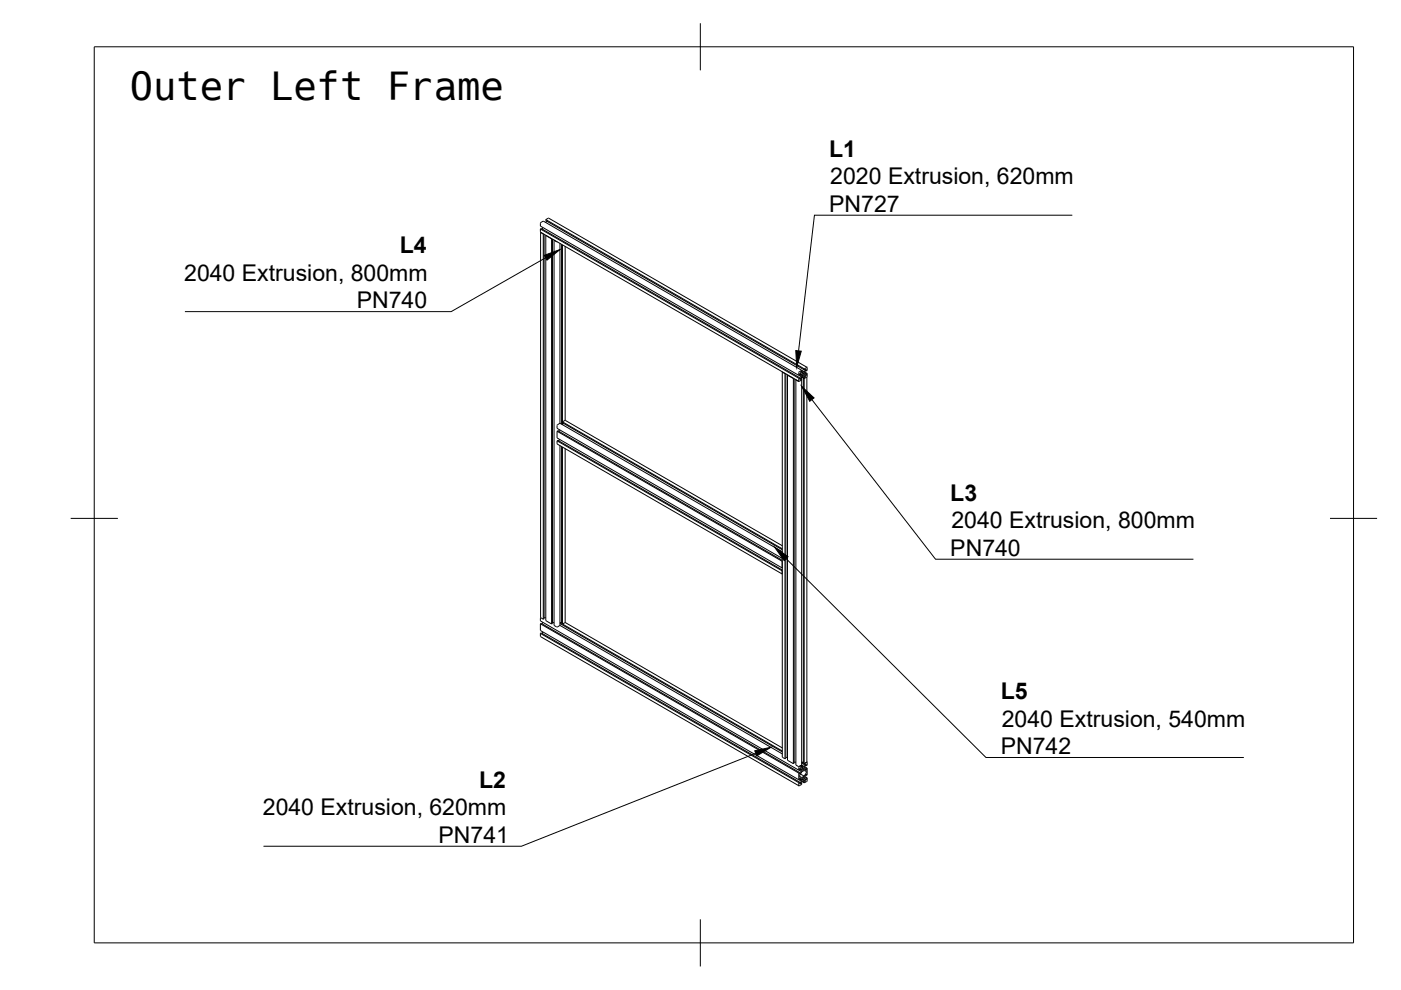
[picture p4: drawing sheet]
<svg xmlns="http://www.w3.org/2000/svg" width="297mm" height="210mm" viewBox="0 0 297 210" stroke-linecap="round" stroke-linejoin="round" font-family="sans-serif">
<!-- layer: Visible -->
<g fill="none" stroke="#000" stroke-width=".21">
<path d="M114.6 48.5v.7M114.6 48.5l54.8 31.7M114.6 48.5l.1-.1 54.8 31.7M114.6 49.2l54.8 31.7-.1-.1M114.6 49.3v82.3l54.8 31.7M114.6 49.2l.6 .4M115.1 48.3l-.2 .2M115.2 49.6v81.7M115.2 49.6h.1M115.4 49.6v81.6l-.2 .1M115.7 46.6v.2l54.8 31.6M115.7 49.9v81.7l1.2 .7"/>
<path d="M115.7 46.6l54.8 31.6M115.8 49.9l1.1 .7M115.9 46.9l-.2 .3M116.2 46.3l-.5 .3M116.3 46.2l54.8 31.7M116.9 50.6v81.7M117 50.6h-.1M117.1 50.7v81.5l-.2 .1M117.5 50.9v81.7l.5 .3M117.5 50.9l.5 .4M117.5 50.9h.1M118 51.3h.2"/>
<path d="M118.7 51.6v38.1M119.1 51.8v38.2M119.3 51.9v38.1l.1-.3M119.8 52.2v36.9M165.9 78.9v81.6M165.9 78.8l.5 .4M166.4 79.2v81.7M166.5 79.2h-.1M166.6 79.3v81.5l-.2 .1M167 79.5v81.7l1.2 .7M167 79.5l1.2 .8M169.4 79v.6"/>
<path d="M169.4 79.6l.5 .3M169.5 79.5l.1-.4 .3 .2v.2M169.5 79.4l.4 .2M169.5 79.5l-.1 .1M169.8 78.8l.4 .2M169.9 78.8l.3 .2M169.9 79.9l-.3 .4M169.9 79.6v.3M169.9 79.5l-.4-.2 .4 .3M169.9 79.5v.1M169.9 79.6h.1M169.9 78.7l.4 .2"/>
<path d="M170 80v82.4l-.3 .3 .3 .1 .2-.1M170 78.5l-54.8-31.6-.6 .3v.7l54.8 31.7M170 78.5l-.6 .5M170 79.9h.1M170 79.9l.5 .4M170 79.9l-.3 .6 .3-.2h-.2M170 78.5l-.3 .5 .3 .1 .2-.1M170 78.5l.5 .3M170.2 79.8l.3 .2M170.2 79h.1M170.3 79.2l.1 .1-.3 .3zM170.3 78.9l-.1 .1"/>
<path d="M170.4 79.7l.4 .2M170.5 78.2v.2M170.5 78.8l-.2 .1M170.6 78.9v.6l.4 .1M170.6 79.4l.4 .2M170.6 79.1l.4 .2M170.6 78.9l.5 .3M170.7 78.3l.1 .1M170.8 79.9l-.3 .1M170.8 78.4h-.3M170.8 79.9l-.3-.3-.5 .3M170.8 78.4l-.3 .4"/>
<path d="M170.8 78.6l.2 .1M171 78.7v-.3l-.4 .5M171 79.3v.3M171 79.9l-.5 .4M171 77.9l-.5 .3M171.1 77.9h.1M171.1 79.9v81.7M171.1 79.2v.7M171.1 79.2l-.1 .1M171.1 77.9v.7l-.1 .1M118.1 93.5v.6l47.7 27.5M118.1 90.2v.6l47.7 27.6"/>
<path d="M118.1 91.4v1.5l47.7 27.5M118.1 91.4l.2-.1 47.6 27.5M118.1 91.4l47.7 27.6M118.1 93.5l.2-.1 47.6 27.5M118.1 93.5l47.7 27.5M118.6 91.1l-.2 .3M118.6 93.2l-.2 .3M118.7 89.7l-.6 .5M118.7 94.5v38.1M118.7 89.7l47.2 27.3M119.1 94.7v37.5M119.3 94.8v37.5"/>
<path d="M119.3 89.6l46.6 27M119.8 95.1v36.9l46.1 26.6M119.8 89.1l46.1 26.6M119.9 89.1l-.6 .3 46.6 27M168.2 80.3v81.6M168.3 80.2l-.1 .1M168.4 80.3v81.5l-.2 .1M168.7 80.5v81.7l.6 .3M168.8 80.5l.5 .3M169.4 80.2v.6M169.5 80.1l-.1 .1M169.5 80.1l.1 .2"/>
<path d="M169.5 80.3h.1M170 80.6l-.6 .2M170.3 80.2h.1M170.3 80.2v81.6l.2 .1 .5-.3M170.3 80.2l.2 .1M170.5 80v82.1M170.5 80.2v.1M165.8 117.8v.6M165.8 119v1.4M165.8 118.4h.1M165.9 118.4h-.1M165.9 119h-.1"/>
<path d="M165.9 117.6l-.1 .2M114.6 134.3v.7l54.8 31.6M114.6 132.3v1.4l54.8 31.6M114.6 134.3l54.8 31.6M114.6 134.3l.1-.1 54.8 31.6M114.6 132.3l54.8 31.6M114.6 132.3l.1-.1 54.8 31.6M114.6 130.9l.6 .4M115.1 134l-.2 .3M115.1 131.9l-.2 .4M115.4 131h.3M117.1 132h.4"/>
<path d="M118.7 132.6l-.7 .3M118.7 132.6l47.2 27.2M118.7 132.2l47.2 27.2M119.1 132h-.4l.4 .2M119.1 132.2l.2 .1M119.3 132.3l46.6 26.9M119.8 132l-.5 .3M165.8 121v.6M165.8 120.4h.1M165.9 120.4h-.1M165.9 121h-.1M165.9 160.5v.1"/>
<path d="M165.9 160.6l.5 .3M166.6 160.6h.4M168.4 161.6h.3M169.3 162.5h.1M169.4 162.7v.6M169.4 163.9v1.4M169.4 165.9v.7M169.4 163.3l.5 .3M169.4 165.3l.5 .3M169.5 162.5l-.1 .2M169.5 163.8l.1 .3M169.5 164.3v.4"/>
<path d="M169.5 165.8l.1 .3M169.5 163.1l.4 .2M169.5 165.8l-.1 .1M169.5 166l.1 .1M169.5 165.2l.4 .2M169.5 165.1l.4 .2M169.5 163.8l-.1 .1M169.5 164l.1 .1M169.5 164.7h.1M169.6 164.3h-.1M169.6 164.3h.1M169.6 164.7h.1"/>
<path d="M169.6 164.6l.1 .1M169.7 164.1l.8 .5M169.8 166l.2 .1M169.8 162.5l.4 .2M169.9 162.5l.3 .2M169.9 163.2v-.2l-.3-.2-.1 .4-.1 .1M169.9 165.3v-.3l-.3-.1-.1 .3-.1 .1M169.9 163.3v.3M169.9 165.4v.2M169.9 163.2l-.4-.1 .4 .2M169.9 163.2v.1M169.9 165.6l-.3 .5"/>
<path d="M169.9 165.3h.1M169.9 163.6l-.3 .5M169.9 163.3h.1M169.9 165.3v.1M169.9 162.4l.4 .2M170 162.2h.1M170 161.8l.5 .3M170 166.1v.2l-.6 .2M170 165.7l-.3 .5 .3-.1M170 162.2l-.6 .3M170 162.2l.5 .3M170 165.7l.5 .3"/>
<path d="M170.2 165.6l.3 .2M170.2 162.7h.1M170.3 164.9l.1 .1-.3 .3zM170.3 162.9l.1 .1-.3 .3zM170.3 162.6l-.1 .1M170.3 161.6h-.3l.3 .2M170.4 165.4l.4 .2M170.5 165.8v.2M170.5 164.6l-.5 .3-.5-.3M170.5 162.5l-.2 .1M170.6 162.6v.6l.4 .1M170.6 163.1l.4 .2"/>
<path d="M170.6 162.8l.4 .2M170.6 162.6l.5 .3M170.6 165.1l.4 .2M170.6 164.8l.4 .2M170.6 164.6l.5 .3M170.7 162h.1M170.8 162l-.3 .1M170.8 165.6l-.3-.2-.5 .3M170.8 162l-.3 .5M170.8 162.3l.2 .1M170.8 164.3l.2 .1M170.8 165.6l-.3 .2"/>
<path d="M170.9 163.5l-.4-.2-.5 .3-.3 .6M170.9 164l-.4 .6M170.9 163.5h.1M170.9 163.9h.1M171 163.9h-.1M171 162.4v-.3l-.4 .5M171 163v.3M171 163.5v.4M171 164.4v-.3l-.4 .5v.3v.3l.4 .1M171 165v.3M171.1 161.6v.7l-.1 .1M171.1 161.6h.1"/>
<path d="M171.1 161.5l-.1 .1M171.1 164.9v.7l-.6 .4M171.1 162.9v1.4l-.1 .1M171.1 162.9l-.1 .1M171.1 164.9l-.1 .1"/>
</g>
<!-- layer: Border -->
<path d="M20 9.9h267v190h-267zM148.5 4.9v10M15 109.9h10M282 109.9h10M148.5 194.9v10" fill="none" stroke="#000" stroke-width=".21"/>
<!-- layer: Annotations -->
<path d="M115.4 54.1l3.3-1.2-2.7 2.3zM168.7 74.3l1.2 .2-1 3.4zM170 82l2.6 2.4-.9 .7zM164.2 116l2.9 2-.8 .9zM160 159.2l3.5-.8-3.1 1.9z" fill="#000" stroke="#000" stroke-width=".21"/>
<path d="M115.7 54.6l-20 11.5h-56.5M227.4 45.6h-54.7l-3.4 28.8M172.1 84.7l26.3 33.9h54.6M166.7 118.5l42.3 42.1h54.7M160.2 159.7l-49.6 19.7h-54.7" fill="none" stroke="#000" stroke-width=".21"/>
<text font-size="8.2" x="27.5" y="21.2">Outer Left Frame</text>
<g font-size="4.9">
<text x="175.8" y="33.2">L1</text>
<text x="176" y="39.1">2020 Extrusion, 620mm</text>
<text x="175.8" y="44.9">PN727</text>
<text x="84.8" y="53.7">L4</text>
<text x="39.1" y="59.5">2040 Extrusion, 800mm</text>
<text x="75.6" y="65.4">PN740</text>
<text x="201.5" y="106.2">L3</text>
<text x="201.7" y="112">2040 Extrusion, 800mm</text>
<text x="201.5" y="117.9">PN740</text>
<text x="212.2" y="148.2">L5</text>
<text x="212.4" y="154.1">2040 Extrusion, 540mm</text>
<text x="212.2" y="159.9">PN742</text>
<text x="101.6" y="167">L2</text>
<text x="55.7" y="172.9">2040 Extrusion, 620mm</text>
<text x="93" y="178.7">PN741</text>
</g>
</svg>
